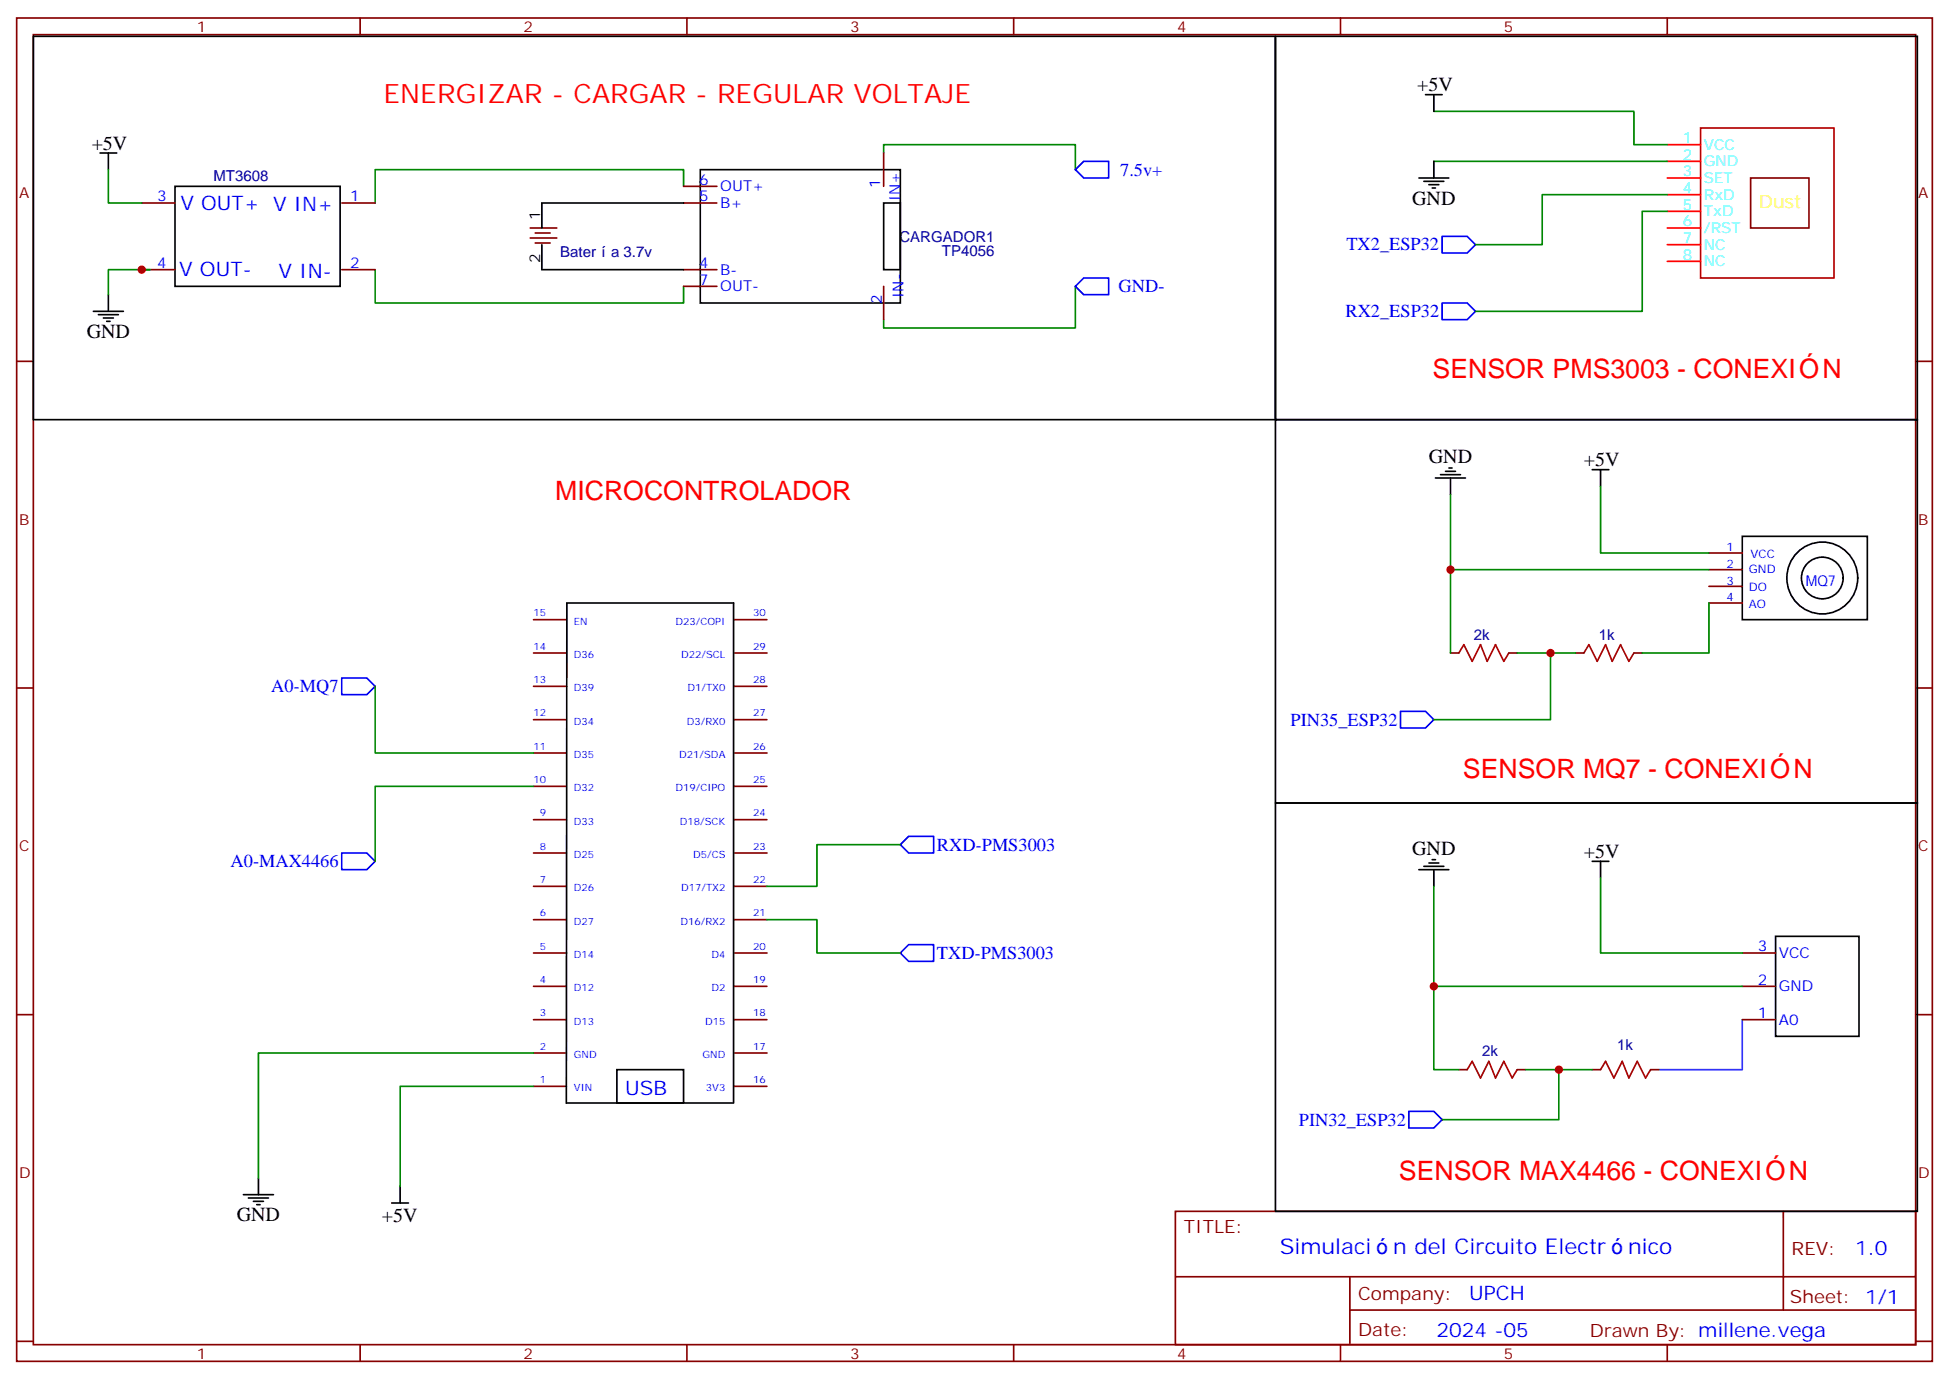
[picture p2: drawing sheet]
<svg xmlns="http://www.w3.org/2000/svg" width="412mm" height="292mm" viewBox="0 0 412 292" stroke-linecap="round" stroke-linejoin="round" font-family="sans-serif">
<g fill="none" stroke="#008700" stroke-width=".35">
<path d="M22.9 35.9v7.1h7.1M144.6 39.4v-3.5h-65.2v7.1M187 32.4v-1.8h40.5v5.3M303.4 23.6h42.3v7h7.1M303.4 34.1h49.4M31.7 57.1h-8.8v5.3M79.4 57.1v7h65.2v-3.5M352.8 41.2h-26.5v10.6h-14.1M352.8 44.7h-5.3v21.2h-35.3M227.5 60.6v8.8h-40.5v-1.7M306.9 104.7v15.9h54.7M338.7 102.9v14.2h22.9"/>
<path d="M306.9 120.6v17.6M321 138.2h12.4M328.1 138.2v14.1h-24.7M361.6 127.6v10.6h-14.1M79.4 145.3v14.1h33.5M112.9 166.4h-33.5v15.9M190.5 178.8h-17.6v8.8h-10.6M162.3 194.7h10.6v7h17.6M303.4 187.6v21.2h65.3M338.7 185.8v15.9h30M303.4 208.8v17.6h5.3M112.9 229.9h-28.2v21.2"/>
<path d="M112.9 222.9h-58.2v26.4M322.8 226.4h14.1M329.8 226.4v10.6h-24.6"/>
</g>
<path d="M229.3 34.1h5.3v3.6h-5.3l-1.8-1.8zM229.3 58.8h5.3v3.6h-5.3l-1.8-1.8zM305.2 50h5.2l1.8 1.8-1.8 1.8h-5.2zM305.2 64.1h5.2l1.8 1.8-1.8 1.8h-5.2zM72.3 143.5h5.3l1.8 1.8-1.8 1.7h-5.3zM296.3 150.6h5.3l1.8 1.7-1.8 1.8h-5.3zM190.5 178.8l1.8-1.8h5.3v3.6h-5.3zM72.3 180.6h5.3l1.8 1.7-1.8 1.8h-5.3zM192.3 200h5.3v3.5h-5.3l-1.8-1.8zM298.1 235.2h5.3l1.8 1.8-1.8 1.8h-5.3z" fill="none" stroke="#00f" stroke-width=".35"/>
<g fill="none" stroke="#000" stroke-width=".35">
<path d="M7.1 7.7h262.8v81.1h-262.8zM269.9 7.7h135.8v81.1h-135.8zM21.2 32.4h3.5M22.9 32.4v3.5M37 39.4h35v21.2h-35zM148.2 35.9h42.3v28.2h-42.3zM300.2 37.7h6.4M301.3 38.4h4.2M301.6 20h3.6M302.3 39.1h2.1M303 39.8h.7M303.4 20v3.6"/>
<path d="M303.4 34.1v3.6M114.7 51.8v5.3h29.9M144.6 43h-29.9v5.3M187 43h3.5v14.1h-3.5zM19.8 65.9h6.3M20.8 66.6h4.2M21.9 67.3h2.1M22.6 68h.7M22.9 62.4v3.5M269.9 88.8h135.8v81.2h-135.8zM305.9 99.8h2.1M306.6 99.1h.7"/>
<path d="M336.9 99.4h3.5M338.7 99.4v3.5M303.7 101.2h6.4M304.8 100.5h4.2M306.9 101.2v3.5M368.7 113.5h26.4v17.7h-26.4zM380.7 116.6a7.5 7.5 0 0 1 10.5 .8 7.5 7.5 0 0 1-.7 10.6 7.5 7.5 0 0 1-10.6-.7 7.7 7.7 0 0 1 .8-10.7zM269.9 170h135.8v86.4h-135.8zM300.2 184.1h6.4M301.3 183.4h4.2M302.3 182.7h2.1M303 182h.7"/>
<path d="M303.4 184.1v3.5M336.9 182.3h3.5M338.7 182.3v3.5M375.7 198.2h17.6v21.2h-17.6zM130.5 226.4h14.1v7.1h-14.1zM155.1 233.5h-35.3l.1-105.9h35.3v105.9M51.5 252.9h6.4M52.6 253.6h4.2M53.6 254.3h2.1M54.3 255h.7M54.7 249.3v3.6M82.9 254.6h3.5"/>
<path d="M84.7 251.1v3.5"/>
<circle cx="385.6" cy="122.3" r="4.4"/>
</g>
<g fill="none" stroke="#870000" stroke-width=".35">
<path d="M3.5 3.8h405.4v284.3h-405.4zM7.1 7.3h398.2v277.3h-398.2zM76.2 3.8v3.5M145.3 3.8v3.5M214.5 3.8v3.5M283.6 3.8v3.5M352.8 3.8v3.5M144.6 39.4h7.1M187 32.4v7M30 57.1h7M30 43h7M72.3 57.1h7.1"/>
<path d="M72.3 43h7.1M112.2 48.3h5.6M112.2 50.4h5.6M113.2 49.3h3.2M113.2 51.4h3.2M144.6 57.1h7.1M144.6 43h7.1M3.5 76.5h3.6M144.6 60.6h7.1M187 60.6v7.1M405.3 76.5h3.6M361.6 117.1h7.1"/>
<path d="M112.9 131.2h6.9M112.9 138.2h6.9M155.3 131.2h7M155.3 138.2h7M306.9 138.2h1.8M319.3 138.2h1.7M333.4 138.2h1.7M345.7 138.2h1.8M361.6 120.6h7.1M361.6 124.1h7.1M361.6 127.6h7.1M3.5 145.6h3.6"/>
<path d="M112.9 145.3h6.9M112.9 152.3h6.9M112.9 159.4h6.9M155.3 145.3h7M155.3 152.3h7M155.3 159.4h7M405.3 145.6h3.6M112.9 166.4h6.9M112.9 173.5h6.9M155.3 166.4h7M155.3 173.5h7M112.9 180.6h6.9"/>
<path d="M112.9 187.6h6.9M112.9 194.7h6.9M155.3 180.6h7M155.3 187.6h7M155.3 194.7h7M3.5 214.8h3.6M112.9 215.8h6.9M112.9 208.8h6.9M112.9 201.7h6.9M155.3 215.8h7M155.3 208.8h7M155.3 201.7h7"/>
<path d="M368.7 215.8h7M368.7 208.8h7M368.7 201.7h7M405.3 214.8h3.6M112.9 222.9h6.9M112.9 229.9h6.9M155.3 222.9h7M155.3 229.9h7M308.7 226.4h1.7M321 226.4h1.8M336.9 226.4h1.8M349.2 226.4h1.8"/>
<path d="M248.7 256.4h156.6v28.2h-156.6zM377.3 256.4v20.9M248.7 270.2h156.5M285.6 277.3h119.6M285.6 270.2v14.2M3.5 283.9h3.6M76.2 284.6v3.5M145.3 284.6v3.5M214.5 284.6v3.5M283.6 284.6v3.5M352.8 284.6v3.5M405.3 283.9h3.6"/>
</g>
<path d="M368.7 215.8v10.6h-17.7" fill="none" stroke="#06f" stroke-width=".35"/>
<path d="M308.7 138.2l1-1.7 1.8 3.5 1.8-3.5 1.4 3.5 1.7-3.5 1.8 3.5 1.1-1.8M335.1 138.2l1.1-1.7 1.8 3.5 1.7-3.5 1.4 3.5 1.8-3.5 1.8 3.5 1-1.8M310.4 226.4l1.1-1.8 1.8 3.6 1.7-3.6 1.4 3.6 1.8-3.6 1.8 3.6 1-1.8M338.7 226.4l1-1.8 1.8 3.6 1.8-3.6 1.4 3.6 1.7-3.6 1.8 3.6 1-1.8" fill="none" stroke="#a10000" stroke-width=".35"/>
<path d="M359.8 27.1h28.3v31.7h-28.3z" fill="none" stroke="#c00" stroke-width=".35"/>
<path d="M352.8 30.6h7M352.8 34.1h7M352.8 37.7h7M352.8 44.7h7M352.8 55.3h7M352.8 41.2h7M352.8 51.8h7M352.8 48.3h7" fill="none" stroke="#f00" stroke-width=".35"/>
<path d="M370.4 37.7h12.4v10.6h-12.4z" fill="none" stroke="#900" stroke-width=".35"/>
<g fill="#c00">
<circle cx="30" cy="57.1" r=".88"/>
<circle cx="306.9" cy="120.6" r=".88"/>
<circle cx="328.1" cy="138.2" r=".88"/>
<circle cx="303.4" cy="208.8" r=".88"/>
<circle cx="329.8" cy="226.4" r=".88"/>
</g>
<g font-size="5.6" fill="#f00">
<text x="81.1" y="21.8">ENERGIZAR - CARGAR - REGULAR VOLTAJE</text>
<text x="303.1" y="80">SENSOR PMS3003 - CONEXI</text>
<text x="385.6" y="80">N</text>
<text x="117.5" y="105.8">MICROCONTROLADOR</text>
<text x="309.6" y="164.7">SENSOR MQ7 - CONEXI</text>
<text x="379.5" y="164.7">N</text>
<text x="296" y="249.7">SENSOR MAX4466 - CONEXI</text>
<text x="378.5" y="249.7">N</text>
</g>
<g font-size="4.6" fill="#00f">
<text x="270.8" y="265.4">Simulaci</text>
<text x="294.8" y="265.4">n del Circuito Electr</text>
<text x="344.5" y="265.4">nico</text>
</g>
<g font-size="4.2">
<text x="299.9" y="19.3">+5V</text>
<text x="19.4" y="31.7">+5V</text>
<text x="298.8" y="43.3">GND</text>
<text x="18.3" y="71.5">GND</text>
<text x="302.3" y="98">GND</text>
<text x="335.1" y="98.7">+5V</text>
<text x="298.8" y="180.9">GND</text>
<text x="335.1" y="181.6">+5V</text>
<text x="50.1" y="258.5">GND</text>
<text x="80.8" y="258.6">+5V</text>
</g>
<g font-size="4.2" fill="#00f">
<text x="38.2" y="44.4">V OUT+ V IN+</text>
<text x="37.9" y="58.5">V OUT-</text>
<text x="59" y="58.8">V IN-</text>
<text x="132.3" y="231.7">USB</text>
<text x="392.5" y="265.7">1.0</text>
<text x="310.9" y="275.2">UPCH</text>
<text x="304" y="283">2024 -05</text>
</g>
<g font-size="3.9" fill="#00f">
<text x="237" y="37.2">7.5v+</text>
<text x="284.9" y="53">TX2_ESP32</text>
<text x="236.7" y="61.9">GND-</text>
<text x="284.7" y="67.1">RX2_ESP32</text>
<text x="57.4" y="146.4">A0-MQ7</text>
<text x="273.1" y="153.6">PIN35_ESP32</text>
<text x="48.8" y="183.5">A0-MAX4466</text>
<text x="198.3" y="180.1">RXD-PMS3003</text>
<text x="198.3" y="203.1">TXD-PMS3003</text>
<text x="274.8" y="238.3">PIN32_ESP32</text>
</g>
<text font-size="3.9" fill="#ff0" x="372.2" y="44">Dust</text>
<g font-size="3.9" fill="#800">
<text x="250.5" y="261">TITLE:</text>
<text x="379.1" y="265.7">REV:</text>
<text x="287.4" y="275.2">Company:</text>
<text x="378.7" y="275.8">Sheet: 1/1</text>
<text x="287.4" y="282.9">Date:</text>
<text x="336.4" y="282.9">Drawn By: millene.vega</text>
</g>
<g font-size="3.2" fill="#800">
<text x="41.6" y="6.8">1</text>
<text x="110.8" y="6.8">2</text>
<text x="179.9" y="6.8">3</text>
<text x="249.1" y="6.8">4</text>
<text x="318.2" y="6.8">5</text>
<text x="4.1" y="41.9">A</text>
<text x="405.9" y="41.9">A</text>
<text x="4.1" y="111.1">B</text>
<text x="405.9" y="111.1">B</text>
<text x="4.1" y="180.2">C</text>
<text x="405.9" y="180.2">C</text>
<text x="4.1" y="249.3">D</text>
<text x="405.9" y="249.3">D</text>
<text x="41.6" y="287.6">1</text>
<text x="110.8" y="287.6">2</text>
<text x="179.9" y="287.6">3</text>
<text x="249.1" y="287.6">4</text>
<text x="318.2" y="287.6">5</text>
</g>
<g font-size="3.2" fill="#0ff">
<text x="356.1" y="30.3">1</text>
<text x="356.1" y="33.8">2</text>
<text x="360.5" y="31.7">VCC</text>
<text x="360.5" y="35.2">GND</text>
<text x="356.1" y="37.3">3</text>
<text x="356.1" y="40.9">4</text>
<text x="360.5" y="38.7">SET</text>
<text x="356.1" y="44.4">5</text>
<text x="356.1" y="47.9">6</text>
<text x="360.5" y="45.8">TxD</text>
<text x="360.5" y="42.3">RxD</text>
<text x="356.1" y="51.4">7</text>
<text x="360.5" y="52.8">NC</text>
<text x="360.5" y="49.3">/RST</text>
<text x="356.1" y="55">8</text>
<text x="360.5" y="56.4">NC</text>
</g>
<g font-size="3.2" fill="#000080">
<text x="45.2" y="38.3">MT3608</text>
<text x="190.3" y="51.2">CARGADOR1</text>
<text x="118.5" y="54.3">Bater</text>
<text x="129.3" y="54.3">a 3.7v</text>
<text x="199.3" y="54.1">TP4056</text>
<text x="311.9" y="135.4">2k</text>
<text x="338.3" y="135.4">1k</text>
<text x="313.6" y="223.6">2k</text>
<text x="342.2" y="222.3">1k</text>
</g>
<g font-size="3.2" fill="#00f">
<text x="147.9" y="39.1">6</text>
<text x="152.4" y="40.5">OUT+</text>
<text x="186.3" y="39.8" transform="rotate(-90 186.3 39.8)">1</text>
<text x="33.3" y="42.6">3</text>
<text x="74.1" y="42.6">1</text>
<text x="147.9" y="42.6">5</text>
<text x="152.4" y="44">B+</text>
<text x="190.5" y="42.6" transform="rotate(-90 190.5 42.6)">IN+</text>
<text x="33.3" y="56.7">4</text>
<text x="74.1" y="56.7">2</text>
<text x="147.9" y="56.7">4</text>
<text x="152.4" y="58.1">B-</text>
<text x="147.9" y="60.3">7</text>
<text x="152.4" y="61.7">OUT-</text>
<text x="186.6" y="64.4" transform="rotate(-90 186.6 64.4)">2</text>
<text x="191.2" y="63.1" transform="rotate(-90 191.2 63.1)">IN-</text>
<text x="382.1" y="124.1">MQ7</text>
<text x="371.9" y="201.4">3</text>
<text x="376.4" y="202.8">VCC</text>
<text x="371.9" y="208.4">2</text>
<text x="376.4" y="209.8">GND</text>
<text x="371.9" y="215.5">1</text>
<text x="376.4" y="216.9">A0</text>
</g>
<g font-size="3.2">
<text x="114.3" y="46.5" transform="rotate(-90 114.3 46.5)">1</text>
<text x="114.3" y="55.6" transform="rotate(-90 114.3 55.6)">2</text>
</g>
<g font-size="2.5" fill="#00f">
<text x="365.3" y="116.7">1</text>
<text x="370.4" y="118.1">VCC</text>
<text x="365.3" y="120.2">2</text>
<text x="365.3" y="123.8">3</text>
<text x="370.1" y="121.3">GND</text>
<text x="370.1" y="125.2">DO</text>
<text x="365.3" y="127.3">4</text>
<text x="370.1" y="128.7">AO</text>
</g>
<g font-size="2.1" fill="#00f">
<text x="112.9" y="130.5">15</text>
<text x="159.4" y="130.5">30</text>
<text x="112.9" y="137.5">14</text>
<text x="121.4" y="132.2">EN</text>
<text x="142.9" y="132.2">D23/COPI</text>
<text x="159.4" y="137.5">29</text>
<text x="121.4" y="139.3">D36</text>
<text x="144.1" y="139.3">D22/SCL</text>
<text x="112.9" y="144.6">13</text>
<text x="121.4" y="146.3">D39</text>
<text x="145.5" y="146.3">D1/TX0</text>
<text x="159.4" y="144.6">28</text>
<text x="112.9" y="151.6">12</text>
<text x="121.4" y="153.4">D34</text>
<text x="145.3" y="153.4">D3/RX0</text>
<text x="159.4" y="151.6">27</text>
<text x="112.9" y="158.7">11</text>
<text x="121.4" y="160.4">D35</text>
<text x="143.7" y="160.4">D21/SDA</text>
<text x="159.4" y="158.7">26</text>
<text x="112.9" y="165.7">10</text>
<text x="121.4" y="167.5">D32</text>
<text x="142.9" y="167.5">D19/CIPO</text>
<text x="159.4" y="165.7">25</text>
<text x="114.2" y="172.8">9</text>
<text x="159.4" y="172.8">24</text>
<text x="114.2" y="179.9">8</text>
<text x="121.4" y="174.5">D33</text>
<text x="143.8" y="174.5">D18/SCK</text>
<text x="159.4" y="179.9">23</text>
<text x="121.4" y="181.6">D25</text>
<text x="146.7" y="181.6">D5/CS</text>
<text x="114.2" y="186.9">7</text>
<text x="121.4" y="188.6">D26</text>
<text x="144.1" y="188.6">D17/TX2</text>
<text x="159.4" y="186.9">22</text>
<text x="114.2" y="194">6</text>
<text x="121.4" y="195.7">D27</text>
<text x="144" y="195.7">D16/RX2</text>
<text x="159.4" y="194">21</text>
<text x="114.2" y="201">5</text>
<text x="121.4" y="202.8">D14</text>
<text x="150.5" y="202.8">D4</text>
<text x="159.4" y="201">20</text>
<text x="114.2" y="208.1">4</text>
<text x="121.4" y="209.8">D12</text>
<text x="150.5" y="209.8">D2</text>
<text x="159.4" y="208.1">19</text>
<text x="114.2" y="215.1">3</text>
<text x="159.4" y="215.1">18</text>
<text x="121.4" y="216.9">D13</text>
<text x="149.2" y="216.9">D15</text>
<text x="114.2" y="222.2">2</text>
<text x="121.4" y="223.9">GND</text>
<text x="148.7" y="223.9">GND</text>
<text x="159.4" y="222.2">17</text>
<text x="114.2" y="229.2">1</text>
<text x="121.4" y="231">VIN</text>
<text x="149.4" y="231">3V3</text>
<text x="159.4" y="229.2">16</text>
</g>
</svg>
